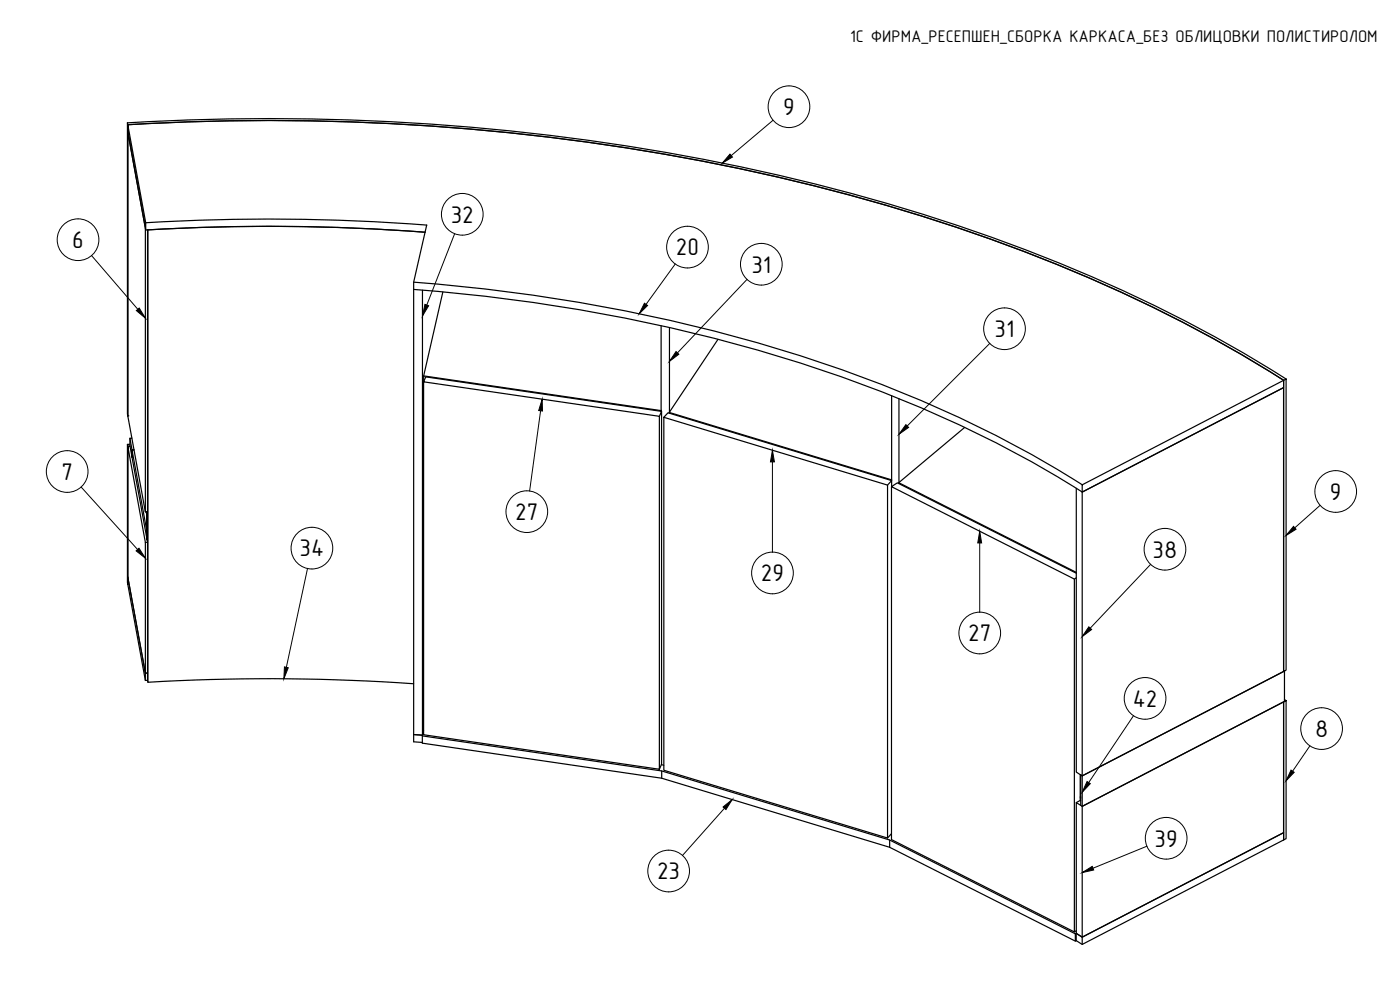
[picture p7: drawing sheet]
<svg xmlns="http://www.w3.org/2000/svg" width="420mm" height="297mm" viewBox="0 0 420 297" stroke-linecap="round" stroke-linejoin="round" font-family="sans-serif">
<!-- layer: Visible -->
<g fill="none" stroke="#000" stroke-width=".36">
<path d="M38.2 36.9a684.6 684.6 0 0 1 219.2 21.7 487.7 487.7 0 0 1 117.4 48.2l11.2 6.9M38.2 36.9l.2 87.9M38.2 36.9l.2 .5M38.3 37.4a683 683 0 0 1 218.7 21.7 486.5 486.5 0 0 1 117.1 48.1l11.1 6.9M38.4 37.4l5.3 29.4v2.2l-5.3-29.4zM38.4 37.4v87.4M43.7 66.8a622.7 622.7 0 0 1 84.4 .7l-4 17.2v137.9l2.6 .2M43.7 69a621.6 621.6 0 0 1 83.9 .7 621.6 621.6 0 0 0-83.2-.7v135.7M44.3 69l.1 135.7a615.5 615.5 0 0 1 79.7 .5M124.2 86.8a494.4 494.4 0 0 1 142.5 31.6 341.2 341.2 0 0 1 58.1 29.2M124.2 84.7a494.4 494.4 0 0 1 142.5 31.5 341.2 341.2 0 0 1 58.1 29.2M126.8 87.1v133.5"/>
<path d="M132.9 87.6l-5.8 25.2M198.4 97.7v25.7M200.9 98.3v25.4M127.1 114.6l70.8 10.3v105.9l-70.8-10.3v-105.9l.7-1.5 70.7 10.3v105.9l-.6 1.5M127.1 114.5v-1.7l71.3 10.4M215.5 101.8l-14.6 21.9M267.6 118.7v25.5l-1.2 1.3M269.8 119.6v25.2M385.2 114.1l.8-.4v87.4l-.8 .4zM38.2 133.3l.2 42M38.4 124.8v-85.2l5.2 28.8v85.2h.7M38.4 124.8l5.2 28.8"/>
<path d="M39 133.3h-.8l.2 .6h.6h-.6v41.4M39.6 131.5h-.6l.6 3.5h.6h-.6v2.2l4.5 24.3v-2.2l-4.5-24.3v2.2l-.6-3.5v-2.2M198.4 123.1v.3M198.5 123.4l-.6 1.5M199.2 125.2l67.2 20.3v105.9l-67.2-20.3v-105.9l1.3-1.3 67.1 20.3v1.8M200.9 124v-.3l66.6 20.3M289.5 128.3l-19.8 16.5M44.2 153.6v8.5l-.1-8.5v1l-.2-1M267.5 146l54.9 27.7v105.9l-54.9-27.7v-105.9l1.8-1.1 53.7 27.1M267.6 143.9l-.1 .3M269.7 145.1v-.3l53.3 26.9M323 146.5v85.2l1.8 1.1v-85.2"/>
<path d="M324.8 145.5l60.4-31.4v2.2l-60.4 31.3zM324.8 147.6l60.4-31.3v85.2l-60.4 31.3v9.1M38.4 175.3l5.2 28.9 .7-.1M38.4 173.2l5.2 28.8h.7M38.4 173.2l5.2 28.8v2.2M38.4 173.2v2.1M43.6 162.7l-5.2-28.8v39.3M44.2 162.1h.1M44.3 162.7h-.7v39.3l.7-.1M323 173.4l-.6 .3M127.1 219.1l-.3 1.5-2.7-.2 2.7 .2-.1 .2 71.9 10.5 68.4 20.7 55.7 28.2 .3-.2 1.8 1.2 60.4-31.4M385.2 201.5h.1"/>
<path d="M385.2 210.6l.8-.4v41.4l-.8 .4zM385.5 209.9l.5 .3M126.7 220.8v2.2l71.9 10.5 68.4 20.7 55.7 28.2 .3-.2 1.8 1.2 60.4-31.4v-2.2M198.5 229.4l.7 .2M198.6 231.3v2.2M324.2 239.4h.1M324.2 232.4v7.8M324.2 239.1l.1 .1M324.3 232.5l.5 .3 60.7-31.5v9.2l-60.7 31.4-.5-.3zM267 252v2.2M267.5 250.1l-1.1 1.3M324.3 241.6l-1.3-.8v39.2"/>
<path d="M324.3 240.1l-1.3 .7M324.8 241.9v39.3l-1.8-1.2M324.8 241.9l60.4-31.3v39.2l-60.4 31.4v2.2M323 279.3l-.6 .3M322.7 280.2v2.2M323 280v2.2"/>
</g>
<circle cx="38.4" cy="124.8" r=".18" fill="#000"/>
<!-- layer: Balloons -->
<g fill="none" stroke="#000" stroke-width=".3">
<circle cx="236.8" cy="32" r="6.3"/>
<circle cx="23.4" cy="71.9" r="6.3"/>
<circle cx="138.7" cy="64.3" r="6.3"/>
<circle cx="206.3" cy="74.1" r="6.3"/>
<circle cx="228.5" cy="79.3" r="6.3"/>
<circle cx="301.5" cy="98.6" r="6.3"/>
<circle cx="20.2" cy="141.5" r="6.3"/>
<circle cx="158.1" cy="153.5" r="6.3"/>
<circle cx="400.9" cy="147.5" r="6.3"/>
<circle cx="93.6" cy="164.5" r="6.3"/>
<circle cx="231.8" cy="171.9" r="6.3"/>
<circle cx="349.6" cy="164.8" r="6.3"/>
<circle cx="294" cy="189.9" r="6.3"/>
<circle cx="343.7" cy="209.5" r="6.3"/>
<circle cx="396.6" cy="218.6" r="6.3"/>
<circle cx="350" cy="251.5" r="6.3"/>
<circle cx="200.7" cy="261.3" r="6.3"/>
</g>
<!-- layer: 0 -->
<g fill="#000" stroke="#000" stroke-width=".3">
<path d="M219.1 46.2l.7 .9-3 1.8zM40.9 93.2l.9-.8 1.8 3zM127.5 91.3l1.1 .4-1.8 3.1zM193.4 91l1 .7-2.6 2.5zM202.9 105.5l.8 .8-2.8 2.1zM162.7 119.8l.1 3.5-1.1-.1zM231.8 135.1l.6 3.5h-1.2zM271.9 127.4l.8 .8-2.9 2.1zM388.2 157.9l.8 .9-3 1.9zM40.9 165.3l.8-.8 1.9 3zM294 159.4l.6 3.5h-1.2zM326.8 188.1l.8 .8-2.8 2.1z"/>
<path d="M85.4 200.1l1.1 .2-1.3 3.4zM326.2 234.5l1 .6-2.4 2.6zM387.5 231.1l.9 .6-2.4 2.6zM217 242.1l2.8-2.2-1.9 3zM324.8 261.8l3-1.8 .4 1z"/>
</g>
<g fill="none" stroke="#000" stroke-width=".3">
<path d="M232 36.1l-12.5 10.6M27.5 76.7l13.9 16.1M136.4 70.1l-8.3 21.4M202.6 79.2l-8.7 12.1M224.2 83.8l-20.9 22.1M297 103l-24.7 24.8M162.2 123.2l-3.3 24.1M231.8 138.6v27.1M24.3 146.1l17 18.8M396.2 151.6l-7.6 6.8M92.3 170.6l-6.4 29.6M294 162.9v20.8"/>
<path d="M345.3 169.3l-18.1 19.2M340.2 214.8l-13.5 20M393.1 223.8l-5.2 7.6M217.4 242.5l-12.6 14.2M344.2 253.9l-16.2 6.6"/>
</g>
<g font-size="7.2">
<text x="235" y="34.5">9</text>
<text x="135.3" y="66.8">32</text>
<text x="21.7" y="74.5">6</text>
<text x="202.9" y="76.7">20</text>
<text x="225.5" y="81.8">31</text>
<text x="298.5" y="101.1">31</text>
<text x="18.4" y="144">7</text>
<text x="399.1" y="150">9</text>
<text x="154.6" y="156">27</text>
<text x="89.9" y="167">34</text>
<text x="345.9" y="167.3">38</text>
<text x="228.4" y="174.4">29</text>
<text x="290.6" y="192.5">27</text>
<text x="339.9" y="212.1">42</text>
<text x="394.7" y="221.1">8</text>
<text x="346.5" y="254">39</text>
<text x="197.2" y="263.8">23</text>
</g>
<text font-size="5.1" x="255.1" y="12.5">1С ФИРМА_РЕСЕПШЕН_СБОРКА КАРКАСА_БЕЗ ОБЛИЦОВКИ ПОЛИСТИРОЛОМ</text>
</svg>
